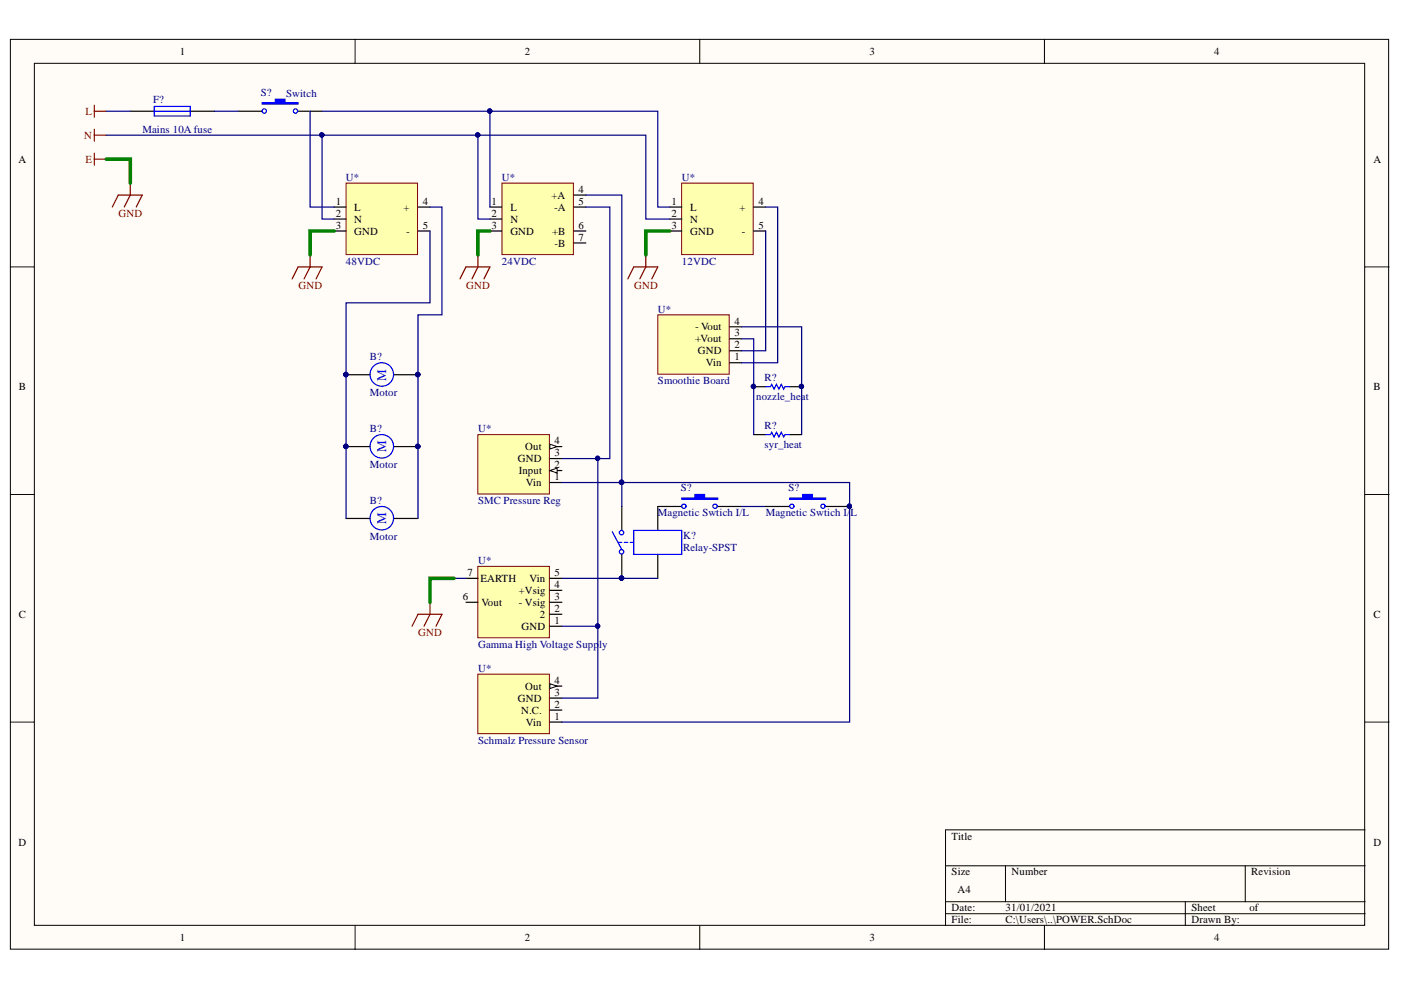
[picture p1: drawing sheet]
<svg xmlns="http://www.w3.org/2000/svg" width="297mm" height="210mm" viewBox="0 0 297 210" stroke-linecap="round" stroke-linejoin="round" font-family="sans-serif">
<g fill="#fffcf8" stroke="#000" stroke-width=".21">
<path d="M2.2 8.3h292.2v192.9h-292.2z"/>
<path d="M7.3 13.4h282v182.8h-282z"/>
</g>
<g fill="none" stroke="#000" stroke-width=".21">
<path d="M75.3 8.3v5.1M148.4 8.3v5.1M221.4 8.3v5.1M2.2 56.6h5.1M289.4 56.6h5.1M2.2 104.8h5.1M289.4 104.8h5.1M2.2 153.1h5.1M289.4 153.1h5.1M289.4 176h-88.9v20.3M75.3 196.3v5M148.4 196.3v5"/>
<path d="M200.5 183.6h88.9M200.5 191.2h88.9M200.5 193.7h88.9M213.2 183.6v7.6M221.4 196.3v5M251.3 191.2v5.1M264 183.6v7.6"/>
</g>
<path d="M20 22.3v2.6M20 27.4v2.5M20 32.5v2.5M20 23.6h2.5M20 28.7h2.5M20 33.7h2.5" fill="none" stroke="#800000" stroke-width=".25"/>
<path d="M27.6 23.6h5.1M40.3 23.6h5.1M50.5 23.6h5.1M63.2 23.6h5.1" fill="none" stroke="#000" stroke-width=".25"/>
<path d="M32.7 22.6h7.6v2h-7.6zM32.7 23.6h7.6" fill="none" stroke="#00f" stroke-width=".25"/>
<path d="M55.6 21.8h2.8v-.8h2v.8h2.8v.3h-7.6z" fill-rule="evenodd" fill="#00f"/>
<g fill="none" stroke="#00f" stroke-width=".25">
<path d="M55.6 21.8h2.8v-.8h2v.8h2.8v.3h-7.6z"/>
<circle cx="56" cy="23.5" r=".46"/>
<circle cx="62.6" cy="23.5" r=".46"/>
</g>
<path d="M27.6 38.8v2.6l-1.3 2.5M23.8 43.9l1.3-2.5h5.1l-1.3 2.5" fill="none" stroke="#800000" stroke-width=".25"/>
<path d="M73.4 38.8h15.1v15.2h-15.1z" fill="#ffffb0" stroke="#800000" stroke-width=".21"/>
<path d="M70.8 43.9h2.6M70.8 46.4h2.6M70.8 49h2.6M88.6 43.9h2.6M88.6 49h2.6" fill="none" stroke="#000" stroke-width=".25"/>
<path d="M144.5 38.8h15.2v15.2h-15.2z" fill="#ffffb0" stroke="#800000" stroke-width=".21"/>
<path d="M142 43.9h2.5M142 46.4h2.5M142 49h2.5M159.8 43.9h2.5M159.8 49h2.5M73.4 79.5h5.1M83.5 79.5h5.1M73.4 94.7h5.1M83.5 94.7h5.1M73.4 109.9h5.1M83.5 109.9h5.1" fill="none" stroke="#000" stroke-width=".25"/>
<path d="M61.9 59.1l1.3-2.5h5.1l-1.3 2.5M65.7 54.1v2.5l-1.2 2.5M97.5 59.1l1.3-2.5h5.1l-1.3 2.5M101.3 54.1v2.5l-1.2 2.5M133.1 59.1l1.3-2.5h5.1l-1.3 2.5M136.9 54.1v2.5l-1.2 2.5" fill="none" stroke="#800000" stroke-width=".25"/>
<g fill="#000080" stroke="#000080" stroke-width=".21">
<circle cx="73.3" cy="94.7" r=".46"/>
<circle cx="88.6" cy="94.7" r=".47"/>
<circle cx="73.3" cy="79.4" r=".46"/>
<circle cx="88.6" cy="79.4" r=".47"/>
</g>
<g fill="none" stroke="#00f" stroke-width=".25">
<circle cx="80.9" cy="79.4" r="2.49"/>
<circle cx="80.9" cy="94.6" r="2.49"/>
<circle cx="80.9" cy="109.9" r="2.49"/>
</g>
<path d="M101.3 92.1h15.2v12.6h-15.2z" fill="#ffffb0" stroke="#800000" stroke-width=".21"/>
<path d="M116.6 99.8h2.5M116.6 102.3h2.5" fill="none" stroke="#000" stroke-width=".25"/>
<path d="M116.6 99.8l1.5-.5v1z" fill="#fffcf8"/>
<path d="M116.6 99.8l1.5-.5v1z" fill="none" stroke="#000" stroke-width=".21"/>
<path d="M116.6 97.2h2.5M116.6 94.7h2.5" fill="none" stroke="#000" stroke-width=".25"/>
<path d="M116.6 94.2l1.5 .5-1.5 .5z" fill="#fffcf8"/>
<path d="M116.6 94.2l1.5 .5-1.5 .5z" fill="none" stroke="#000" stroke-width=".21"/>
<path d="M101.3 142.9h15.2v12.7h-15.2z" fill="#ffffb0" stroke="#800000" stroke-width=".21"/>
<path d="M116.6 153.1h2.5M116.6 150.6h2.5M116.6 148h2.5M116.6 145.5h2.5" fill="none" stroke="#000" stroke-width=".25"/>
<path d="M116.6 145l1.5 .5-1.5 .5z" fill="#fffcf8"/>
<path d="M116.6 145l1.5 .5-1.5 .5z" fill="none" stroke="#000" stroke-width=".21"/>
<path d="M139.5 66.8h15.1v12.5h-15.1z" fill="#ffffb0" stroke="#800000" stroke-width=".21"/>
<path d="M154.7 76.9h2.6M154.7 74.4h2.6M154.7 71.8h2.6M154.7 69.3h2.6M159.8 92.1h2.5M159.8 82h2.5M167.4 92.1h2.6M167.4 82h2.6" fill="none" stroke="#000" stroke-width=".25"/>
<path d="M162.3 92.1h1.1l.2-.5 .5 1.1 .5-1.1 .5 1.1 .5-1.1 .6 1.1 .2-.6h1M162.3 82h1.1l.2-.5 .5 1 .5-1 .5 1 .5-1 .6 1 .2-.5h1" fill="none" stroke="#00f" stroke-width=".25"/>
<g fill="#000080" stroke="#000080" stroke-width=".21">
<circle cx="169.9" cy="81.9" r=".46"/>
<circle cx="159.7" cy="81.9" r=".46"/>
</g>
<path d="M101.3 120.1h15.2v15.1h-15.2z" fill="#ffffb0" stroke="#800000" stroke-width=".21"/>
<path d="M131.8 107.4v5.1M131.8 117.5v5.1M139.5 117.5v5.1M144.5 107.4h-5v5.1M152.2 107.4h5.1M98.8 127.7h2.5M98.8 122.6h2.5M116.6 132.8h2.5M116.6 130.2h2.5M116.6 127.7h2.5M116.6 125.2h2.5M116.6 122.6h2.5" fill="none" stroke="#000" stroke-width=".25"/>
<path d="M87.4 132.8l1.2-2.6h5.1l-1.3 2.6M91.2 127.7v2.5l-1.3 2.6" fill="none" stroke="#800000" stroke-width=".25"/>
<circle cx="131.8" cy="122.6" r=".46" fill="#000080" stroke="#000080" stroke-width=".21"/>
<g fill="none" stroke="#00f" stroke-width=".25">
<path d="M129.8 112.7l2 3.8M131.1 115h.7M132.3 115h.8M133.6 115h.5M134.4 112.5h10.1v5h-10.1z"/>
<circle cx="131.8" cy="117" r=".47"/>
<circle cx="131.8" cy="112.9" r=".47"/>
</g>
<path d="M144.5 105.6h2.8v-.8h2.1v.8h2.8v.3h-7.7z" fill-rule="evenodd" fill="#00f"/>
<g fill="none" stroke="#00f" stroke-width=".25">
<path d="M144.5 105.6h2.8v-.8h2.1v.8h2.8v.3h-7.7z"/>
<circle cx="145" cy="107.3" r=".46"/>
<circle cx="151.6" cy="107.3" r=".46"/>
</g>
<path d="M106.4 38.8h15.2v15.2h-15.2z" fill="#ffffb0" stroke="#800000" stroke-width=".21"/>
<path d="M103.9 43.9h2.5M103.9 46.4h2.5M103.9 49h2.5M121.7 43.9h2.5M121.7 49h2.5M121.7 41.4h2.5M121.7 51.5h2.5M162.3 107.4h5.1M175.1 107.4h5" fill="none" stroke="#000" stroke-width=".25"/>
<g fill="none" stroke="#000080" stroke-width=".25">
<path d="M22.5 28.7h45.8v17.7h2.5M22.5 23.6h5.1M45.4 23.6h5.1M65.7 23.6v20.3h5.1M68.3 28.7h68.6v17.7h5.1M68.3 23.6h71.2v20.3h2.5M101.3 28.7v17.7h2.6M103.9 23.6v20.3M91.2 49v15.2h-17.8v45.7M91.2 43.9h2.5v22.9h-5.1v43.1M124.2 41.4h7.6v60.9h-12.7M124.2 43.9h5.1v53.3h-10.2"/>
<path d="M162.3 43.9h2.6v33h-7.6M162.3 49v25.4h-5M157.3 71.8h2.5v20.3M157.3 69.3h12.7v22.8M126.8 97.2v35.6h-7.7M131.8 107.4v-5.1h48.3v50.8h-61M157.3 107.4h5M96.3 122.6h2.5M119.1 122.6h20.4M126.8 132.8v15.2h-7.7"/>
</g>
<g fill="#000080" stroke="#000080" stroke-width=".21">
<circle cx="68.2" cy="28.6" r=".46"/>
<circle cx="103.8" cy="23.5" r=".46"/>
<circle cx="101.3" cy="28.6" r=".46"/>
<circle cx="73.3" cy="94.7" r=".46"/>
<circle cx="73.3" cy="79.4" r=".46"/>
<circle cx="88.6" cy="79.4" r=".47"/>
<circle cx="88.6" cy="94.7" r=".47"/>
<circle cx="159.7" cy="81.9" r=".46"/>
<circle cx="169.9" cy="81.9" r=".46"/>
<circle cx="126.7" cy="132.7" r=".46"/>
<circle cx="131.8" cy="102.3" r=".47"/>
<circle cx="131.8" cy="122.6" r=".46"/>
<circle cx="126.7" cy="97.2" r=".46"/>
<circle cx="180.1" cy="107.3" r=".46"/>
</g>
<path d="M22.5 33.7h5.1v5.1M70.8 49h-5.1v5.1M103.9 49h-2.6v5.1M142 49h-5.1v5.1M96.3 122.6h-5.1v5.1" fill="none" stroke="#008000" stroke-width=".76"/>
<path d="M167.4 105.6h2.8v-.8h2.1v.8h2.8v.3h-7.7z" fill-rule="evenodd" fill="#00f"/>
<g fill="none" stroke="#00f" stroke-width=".25">
<path d="M167.4 105.6h2.8v-.8h2.1v.8h2.8v.3h-7.7z"/>
<circle cx="167.9" cy="107.3" r=".46"/>
<circle cx="174.5" cy="107.3" r=".46"/>
</g>
<circle cx="180.1" cy="107.3" r=".46" fill="#000080" stroke="#000080" stroke-width=".21"/>
<g font-size="2.8" fill="#00f">
<text x="81.9" y="80.7" transform="rotate(-90 81.9 80.7)">M</text>
<text x="81.9" y="95.9" transform="rotate(-90 81.9 95.9)">M</text>
<text x="81.9" y="111.2" transform="rotate(-90 81.9 111.2)">M</text>
</g>
<g font-size="2.3">
<text x="38.2" y="11.7">1</text>
<text x="111.2" y="11.7">2</text>
<text x="184.3" y="11.7">3</text>
<text x="257.4" y="11.7">4</text>
<text x="3.9" y="34.5">A</text>
<text x="291.2" y="34.5">A</text>
<text x="122.7" y="40.8">4</text>
<text x="71.2" y="43.4">1</text>
<text x="71.2" y="46">2</text>
<text x="75.1" y="44.7">L</text>
<text x="75.1" y="47.2">N</text>
<text x="85.5" y="44.7">+</text>
<text x="89.7" y="43.4">4</text>
<text x="104.2" y="43.4">1</text>
<text x="104.2" y="46">2</text>
<text x="108.2" y="44.7">L</text>
<text x="108.2" y="47.2">N</text>
<text x="116.9" y="42.1">+A</text>
<text x="117.5" y="44.7">-A</text>
<text x="122.7" y="43.4">5</text>
<text x="142.4" y="43.4">1</text>
<text x="142.4" y="46">2</text>
<text x="146.4" y="44.7">L</text>
<text x="146.4" y="47.2">N</text>
<text x="156.8" y="44.7">+</text>
<text x="160.8" y="43.4">4</text>
<text x="71.2" y="48.5">3</text>
<text x="75.1" y="49.8">GND</text>
<text x="86.1" y="49.8">-</text>
<text x="89.7" y="48.5">5</text>
<text x="104.2" y="48.5">3</text>
<text x="108.2" y="49.8">GND</text>
<text x="117.1" y="49.8">+B</text>
<text x="117.6" y="52.3">-B</text>
<text x="122.7" y="48.5">6</text>
<text x="122.7" y="51.1">7</text>
<text x="142.4" y="48.5">3</text>
<text x="146.4" y="49.8">GND</text>
<text x="157.3" y="49.8">-</text>
<text x="160.8" y="48.5">5</text>
<text x="147.4" y="70.1">- Vout</text>
<text x="155.7" y="71.3">3</text>
<text x="155.7" y="68.8">4</text>
<text x="147.4" y="72.6">+Vout</text>
<text x="148" y="75.1">GND</text>
<text x="149.7" y="77.7">Vin</text>
<text x="155.7" y="76.4">1</text>
<text x="155.7" y="73.9">2</text>
<text x="4" y="82.8">B</text>
<text x="291.2" y="82.8">B</text>
<text x="111.3" y="95.4">Out</text>
<text x="117.6" y="94.2">4</text>
<text x="109.8" y="98">GND</text>
<text x="110" y="100.5">Input</text>
<text x="117.6" y="101.8">1</text>
<text x="117.6" y="99.2">2</text>
<text x="117.6" y="96.7">3</text>
<text x="111.5" y="103">Vin</text>
<text x="99.1" y="122.1">7</text>
<text x="101.9" y="123.4">EARTH</text>
<text x="110" y="125.9">+Vsig</text>
<text x="112.3" y="123.4">Vin</text>
<text x="117.6" y="124.7">4</text>
<text x="117.6" y="122.1">5</text>
<text x="4" y="131">C</text>
<text x="98.1" y="127.2">6</text>
<text x="102.1" y="128.5">Vout</text>
<text x="110" y="128.5">- Vsig</text>
<text x="114.5" y="131">2</text>
<text x="117.6" y="129.7">2</text>
<text x="117.6" y="127.2">3</text>
<text x="291.2" y="131">C</text>
<text x="110.6" y="133.6">GND</text>
<text x="117.6" y="132.3">1</text>
<text x="109.8" y="148.8">GND</text>
<text x="111.3" y="146.2">Out</text>
<text x="117.6" y="147.5">3</text>
<text x="117.6" y="145">4</text>
<text x="110.5" y="151.3">N.C.</text>
<text x="111.5" y="153.8">Vin</text>
<text x="117.6" y="152.6">1</text>
<text x="117.6" y="150">2</text>
<text x="3.9" y="179.3">D</text>
<text x="201.8" y="178">Title</text>
<text x="291.2" y="179.3">D</text>
<text x="201.8" y="185.6">Size</text>
<text x="214.5" y="185.6">Number</text>
<text x="265.3" y="185.6">Revision</text>
<text x="203" y="189.4">A4</text>
<text x="201.8" y="193.2">Date:</text>
<text x="201.8" y="195.8">File:</text>
<text x="213.2" y="193.2">31/01/2021</text>
<text x="213.2" y="195.8">C:\Users\..\POWER.SchDoc</text>
<text x="252.6" y="193.2">Sheet</text>
<text x="252.6" y="195.8">Drawn By:</text>
<text x="264.9" y="193.2">of</text>
<text x="38.2" y="199.6">1</text>
<text x="111.2" y="199.6">2</text>
<text x="184.3" y="199.6">3</text>
<text x="257.4" y="199.6">4</text>
</g>
<g font-size="2.3" fill="#000080">
<text x="32.5" y="21.8">F?</text>
<text x="55.3" y="20.3">S?</text>
<text x="60.7" y="20.5">Switch</text>
<text x="30.2" y="28.1">Mains 10A fuse</text>
<text x="73.3" y="38.3">U*</text>
<text x="106.4" y="38.3">U*</text>
<text x="144.6" y="38.3">U*</text>
<text x="73.3" y="56.1">48VDC</text>
<text x="106.4" y="56.1">24VDC</text>
<text x="144.6" y="56.1">12VDC</text>
<text x="139.5" y="66.3">U*</text>
<text x="78.4" y="76.4">B?</text>
<text x="139.5" y="81.5">Smoothie Board</text>
<text x="162.1" y="80.7">R?</text>
<text x="78.4" y="84">Motor</text>
<text x="160.3" y="84.8">nozzle_heat</text>
<text x="78.4" y="91.6">B?</text>
<text x="101.3" y="91.6">U*</text>
<text x="162.1" y="90.9">R?</text>
<text x="162.1" y="94.9">syr_heat</text>
<text x="78.4" y="99.2">Motor</text>
<text x="78.4" y="106.9">B?</text>
<text x="101.3" y="106.9">SMC Pressure Reg</text>
<text x="144.3" y="104.1">S?</text>
<text x="167.2" y="104.1">S?</text>
<text x="139.5" y="109.5">Magnetic Swtich I/L</text>
<text x="162.3" y="109.5">Magnetic Swtich I/</text>
<text x="180.3" y="109.5">L</text>
<text x="78.4" y="114.5">Motor</text>
<text x="101.3" y="119.6">U*</text>
<text x="144.8" y="114.3">K?</text>
<text x="144.8" y="116.8">Relay-SPST</text>
<text x="101.3" y="137.4">Gamma High Voltage Supp</text>
<text x="127" y="137.4">ly</text>
<text x="101.3" y="142.4">U*</text>
<text x="101.3" y="157.6">Schmalz Pressure Sensor</text>
</g>
<g font-size="2.3" fill="#800000">
<text x="17.9" y="29.4">N</text>
<text x="18.1" y="24.3">L</text>
<text x="18.1" y="34.5">E</text>
<text x="25.1" y="46">GND</text>
<text x="63.3" y="61.2">GND</text>
<text x="98.8" y="61.2">GND</text>
<text x="134.4" y="61.2">GND</text>
<text x="88.7" y="134.8">GND</text>
</g>
</svg>
